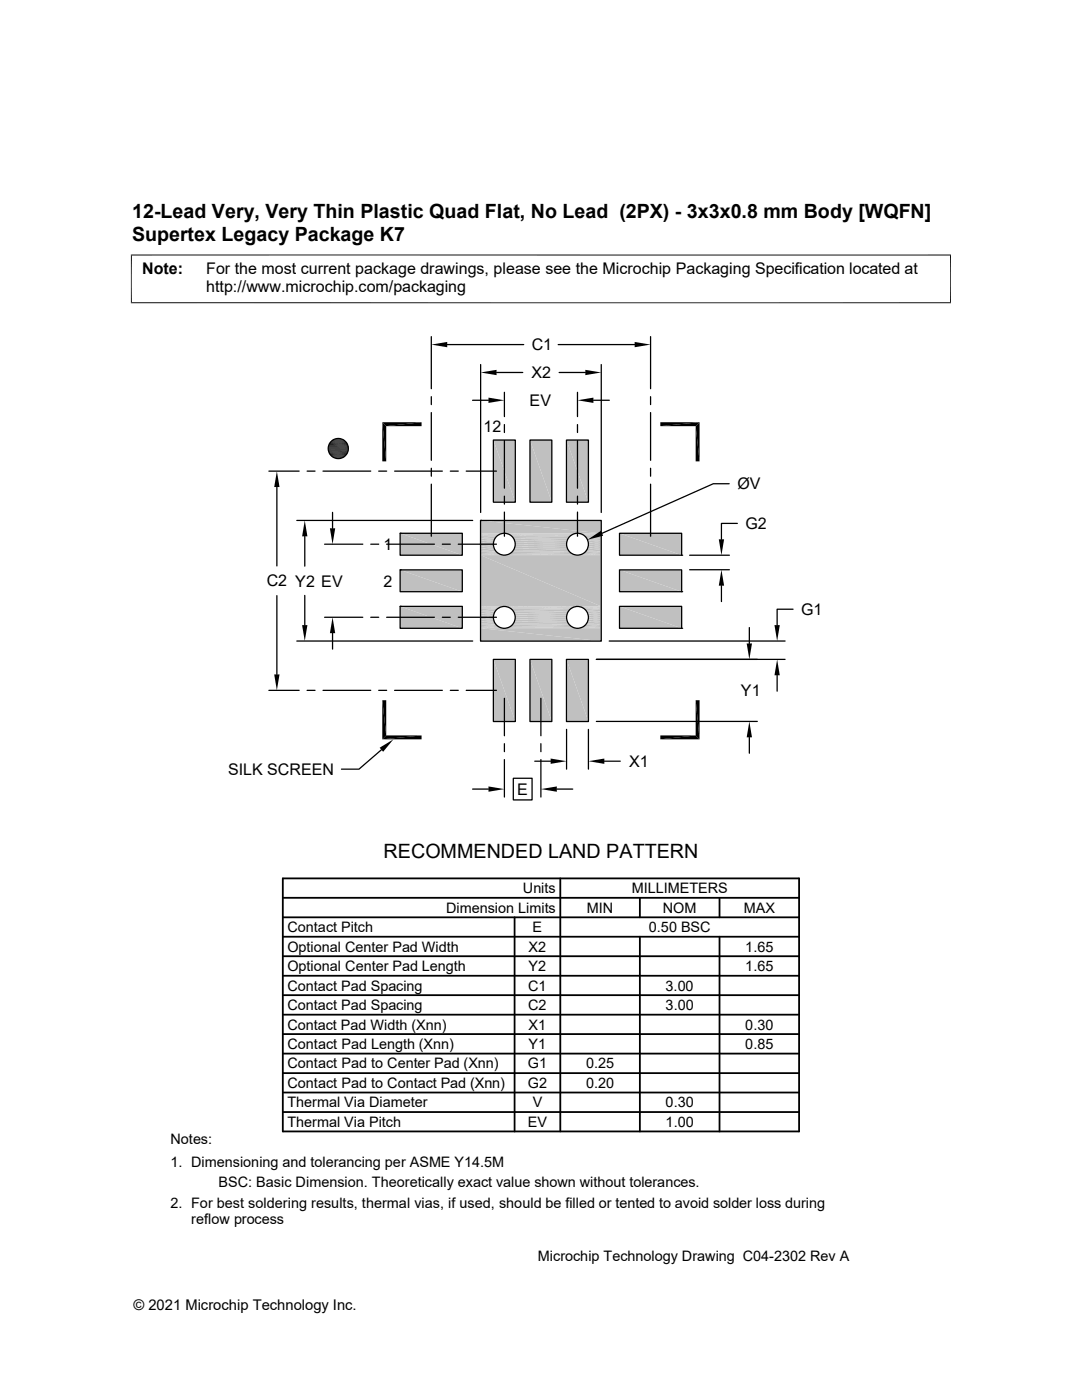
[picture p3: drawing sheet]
<svg xmlns="http://www.w3.org/2000/svg" width="216mm" height="279mm" viewBox="0 0 216 279" stroke-linecap="round" stroke-linejoin="round" font-family="sans-serif">
<g fill="#c0c0c0">
<path d="M95.9 103.9l24.1 2.5h-24.1z"/>
<path d="M95.9 103.9h24.1v2.5z"/>
</g>
<path d="M95.9 106.5h4.5M95.9 106.6h4.1M95.9 110.6h4.1M95.9 110.8h4.5M100.8 106.5h14.2M100.8 110.8h14.2M101.2 110.6h13.4M101.2 106.6h13.4M115.4 106.5h4.6M115.4 110.8h4.6M115.8 110.6h4.2M115.8 106.6h4.2" fill="none" stroke="#c0c0c0" stroke-width=".2"/>
<path d="M95.9 106.8h3.8M95.9 110.5h3.8M101.6 110.5h12.6M101.6 106.8h12.6M116.2 110.5h3.8M116.2 106.8h3.8" fill="none" stroke="#c0c0c0" stroke-width=".21"/>
<path d="M95.9 107h3.4M95.9 110.2h3.4M102 110.2h11.9M102 107h11.9M116.5 107h3.5M116.5 110.2h3.5" fill="none" stroke="#c0c0c0" stroke-width=".28"/>
<path d="M95.9 107.3h3.1M95.9 109.9h3.1M102.3 107.3h11.3M102.3 109.9h11.3M116.8 109.9h3.2M116.8 107.3h3.2" fill="none" stroke="#c0c0c0" stroke-width=".32"/>
<path d="M95.9 107.6h2.9M95.9 109.6h2.9M102.5 107.6h10.9M102.5 109.6h10.9M117.1 107.6h2.9M117.1 109.6h2.9" fill="none" stroke="#c0c0c0" stroke-width=".36"/>
<path d="M95.9 108h2.7M102.7 108h10.5M117.3 108h2.7" fill="none" stroke="#c0c0c0" stroke-width=".38"/>
<path d="M95.9 108.4h2.6M95.9 108.8h2.6M95.9 109.2h2.7M102.7 109.2h10.5M102.8 108.4h10.3M102.8 108.8h10.3M117.3 109.2h2.7M117.4 108.8h2.6M117.4 108.4h2.6" fill="none" stroke="#c0c0c0" stroke-width=".4"/>
<g fill="#c0c0c0">
<path d="M95.9 110.8l24.1 10.2h-24.1z"/>
<path d="M95.9 110.8h24.1v10.2z"/>
</g>
<path d="M95.9 121.1h4.5M95.9 121.2h4.1M95.9 125.2h4.1M95.9 125.3h4.5M100.8 121.1h14.2M100.8 125.3h14.2M101.2 125.2h13.4M101.2 121.2h13.4M115.4 121.1h4.6M115.4 125.3h4.6M115.8 125.2h4.2M115.8 121.2h4.2" fill="none" stroke="#c0c0c0" stroke-width=".2"/>
<path d="M95.9 121.3h3.8M95.9 125.1h3.8M101.6 125.1h12.6M101.6 121.3h12.6M116.2 125.1h3.8M116.2 121.3h3.8" fill="none" stroke="#c0c0c0" stroke-width=".21"/>
<path d="M95.9 121.6h3.4M95.9 124.8h3.4M102 124.8h11.9M102 121.6h11.9M116.5 121.6h3.5M116.5 124.8h3.5" fill="none" stroke="#c0c0c0" stroke-width=".28"/>
<path d="M95.9 121.9h3.1M95.9 124.5h3.1M102.3 121.9h11.3M102.3 124.5h11.3M116.8 124.5h3.2M116.8 121.9h3.2" fill="none" stroke="#c0c0c0" stroke-width=".32"/>
<path d="M95.9 122.2h2.9M95.9 124.2h2.9M102.5 122.2h10.9M102.5 124.2h10.9M117.1 122.2h2.9M117.1 124.2h2.9" fill="none" stroke="#c0c0c0" stroke-width=".36"/>
<path d="M95.9 122.6h2.7M95.9 123h2.6M95.9 123.4h2.6M102.7 122.6h10.5M102.8 123h10.3M102.8 123.4h10.3M117.3 122.6h2.7M117.4 123.4h2.6M117.4 123h2.6" fill="none" stroke="#c0c0c0" stroke-width=".4"/>
<path d="M95.9 123.8h2.7M102.7 123.8h10.5M117.3 123.8h2.7" fill="none" stroke="#c0c0c0" stroke-width=".38"/>
<g fill="#c0c0c0">
<path d="M95.9 125.4l24.1 2.6h-24.1z"/>
<path d="M95.9 125.4h24.1v2.6z"/>
<path d="M113 87.8l4.4 12.4h-4.4z"/>
<path d="M113 87.8h4.4v12.4z"/>
<path d="M105.7 87.8l4.4 12.4h-4.4z"/>
<path d="M105.7 87.8h4.4v12.4z"/>
<path d="M98.4 87.8l4.4 12.4h-4.4z"/>
<path d="M98.4 87.8h4.4v12.4z"/>
<path d="M123.6 106.4l12.4 4.4h-12.4z"/>
<path d="M123.6 106.4h12.4v4.4z"/>
<path d="M79.8 106.4l12.4 4.4h-12.4z"/>
<path d="M79.8 106.4h12.4v4.4z"/>
<path d="M123.6 113.7l12.4 4.4h-12.4z"/>
<path d="M123.6 113.7h12.4v4.4z"/>
<path d="M79.8 113.7l12.4 4.4h-12.4z"/>
<path d="M79.8 113.7h12.4v4.4z"/>
<path d="M123.6 121l12.4 4.4h-12.4z"/>
<path d="M123.6 121h12.4v4.4z"/>
<path d="M79.8 121l12.4 4.4h-12.4z"/>
<path d="M79.8 121h12.4v4.4z"/>
<path d="M113 131.6l4.4 12.4h-4.4z"/>
<path d="M113 131.6h4.4v12.4z"/>
<path d="M105.7 131.6l4.4 12.4h-4.4z"/>
<path d="M105.7 131.6h4.4v12.4z"/>
<path d="M98.4 131.6l4.4 12.4h-4.4z"/>
<path d="M98.4 131.6h4.4v12.4z"/>
</g>
<g fill="none" stroke="#000" stroke-width=".25">
<path d="M86.1 67.2v10.4M86.1 79.2v1.6M89.2 68.8h15.3M94.3 79.9h3.2M95.9 72.7v29.6M99.1 74.3h5.2M100.6 78.3v4.8M111.4 68.8h15.2M111.6 74.3h5.2M115.2 78.3v4.8M118.4 79.9h3.2M120 72.7v29.6"/>
<path d="M129.8 67.2v10.4M129.8 79.2v1.6M53.7 94h6M55.2 97.2v15.7M61.3 94h1.6M64.5 94h9.5M75.6 94h1.6M78.7 94h9.6M86.1 82.3v9.6M86.1 93.5v1.5M86.1 96.6v10.4M89.9 94h1.5"/>
<path d="M93 94h6.1M98.4 87.8h4.4v12.4h-4.4zM100.6 84.7v1.6M100.6 87.9v9.5M100.6 99v1.6M105.7 87.8h4.4v12.4h-4.4zM113 87.8h4.4v12.4h-4.4zM115.2 84.7v1.6M115.2 87.9v9.5M115.2 99v1.6M129.8 82.3v9.6M129.8 93.5v1.5"/>
<path d="M129.8 96.6v10.4M145.5 96.5h-3.2l-22.2 9.9M55.2 118.9v15.7M59.2 103.9h35.1M60.8 107v6M60.8 118.8v6M64.8 108.6h7.6M66.4 102.3v3.1M74 108.6h1.6M77.2 108.6h9.5M79.8 106.4h12.4v4.4h-12.4zM79.8 106.4h.1"/>
<path d="M79.8 113.7h12.4v4.4h-12.4zM79.8 113.7h.1M88.3 108.6h1.6M91.4 108.6h7.7M95.9 103.9h24.1v24.1h-24.1zM95.9 103.9h.1M100.6 102.2v4.8M115.2 102.2v4.8M123.6 113.7h12.4v4.4h-12.4zM123.6 106.4h12.4v4.4h-12.4zM136 118.1h.1M136 110.8h.1"/>
<path d="M137.6 113.7h7.9M137.6 110.8h7.9M144 116.9v3.2M147.1 104.5h-3.1v3.1M53.7 137.8h6M59.2 127.9h35.1M61.3 137.8h1.6M64.5 137.8h9.5M64.8 123.2h7.6M66.4 126.4v3.1M74 123.2h1.6M75.6 137.8h1.6"/>
<path d="M77.2 123.2h9.5M78.7 137.8h9.6M79.8 121h12.4v4.4h-12.4zM79.8 121h.1M88.3 123.2h1.6M89.9 137.8h1.5M91.4 123.2h7.7M93 137.8h6.1M98.4 131.6h4.4v12.4h-4.4zM100.6 139.4v7.4M105.7 131.6h4.4v12.4h-4.4zM107.9 139.4v7.4"/>
<path d="M113 131.6h4.4v12.4h-4.4zM119 131.6h37.7M121.6 127.9h35.1M123.6 121h12.4v4.4h-12.4zM136 125.4h.1M149.5 125.2v3.2M155.1 134.8v3.1M158.2 121.6h-3.1v3.2M76.1 149.6l-4.5 3.9h-3.5M94.3 157.5h3.2M100.6 148.4v1.6M100.6 151.6v7.5"/>
<path d="M102.4 155.3h3.8v4.3h-3.8zM106.7 151.9h3.2M107.9 148.4v1.6M107.9 151.6v7.5M111.1 157.5h3.2M113.1 145.6v7.9M117.4 145.6v7.9M119 144h32.1M120.6 151.9h3.2M149.5 147.2v3.1"/>
<circle cx="67.5" cy="89.5" r="2.01"/>
<circle cx="100.6" cy="108.6" r="2.17"/>
<circle cx="115.2" cy="108.6" r="2.17"/>
<circle cx="100.6" cy="123.2" r="2.17"/>
<circle cx="115.2" cy="123.2" r="2.17"/>
</g>
<g fill="none" stroke="#000" stroke-width=".36">
<path d="M56.4 179.2h103M56.4 175.3h103v50.5h-103zM111.8 175.3v50.5M127.7 179.2v3.9M143.6 179.2v3.9M56.4 183.1h103M56.4 190.8h103M56.4 186.9h103M56.4 194.7h103M56.4 198.6h103M102.7 183.1v42.7M127.7 186.9v38.9"/>
<path d="M143.6 186.9v38.9M56.4 202.5h103M56.4 206.4h103M56.4 218h103M56.4 210.3h103M56.4 214.2h103M56.4 221.9h103"/>
</g>
<g fill="#000">
<path d="M86.1 68.8l3.1-.6v1.1zM97.5 79.4l3.1 .5-3.1 .5zM95.9 74.3l3.2-.5v1.1zM116.8 73.8l3.2 .5-3.2 .6zM115.2 79.9l3.2-.5v1zM126.6 68.2l3.2 .6-3.2 .5zM55.2 94l.6 3.2h-1.1zM66.5 91.3l1.8 .1zM66.7 87.7l1.8 .1zM66.7 91.4h1.4zM66.7 91.4h1.6zM66.7 87.7h1.6z"/>
<path d="M66.8 87.6l1.5 .1zM66.8 91.4l1.2 .1zM66.8 91.4h1.3zM66.8 87.6h1.3zM67.1 87.5l1 .1zM67.1 91.5h.6zM67.1 91.5h.9zM67.1 87.5h.9zM67.2 87.5h.8zM67.2 91.5h.5zM67.2 87.5h.5zM76.3 84.3l.8 7.8h-.8z"/>
<path d="M76.3 84.3h7.8l-7 .7zM76.3 84.3l.8 .7v7.1zM77.1 85l7-.7v.7zM131.8 84.3h7.8l-7.8 .7zM131.8 85l7.8-.7-.8 .7zM138.8 85l.8 7.1h-.8zM138.8 85l.8-.7v7.8zM60.8 103.9l.5 3.1h-1zM65.8 105.4h1.1l-.5 3.2zM117.2 107.7l2.7-1.8 .5 1zM144 113.7l.5 3.2h-1.1zM143.4 107.6h1.1l-.5 3.2z"/>
<path d="M54.7 134.6h1.1l-.6 3.2zM60.3 124.8h1l-.5 3.1zM66.4 123.2l.5 3.2h-1.1zM138.8 139.7l.8 7.9-.8-.8zM138.8 139.7h.8v7.9zM149 128.4h1.1l-.6 3.2zM155.1 131.6l.5 3.2h-1.1zM154.5 124.8h1.1l-.5 3.1zM75.8 149.2l2.7-1.6-2 2.4zM76.3 139.7l.8 7.1-.8 .8zM76.3 139.7h.8v7.1zM76.3 147.6l7.8-.8v.8z"/>
<path d="M76.3 147.6l.8-.8h7zM97.5 157l3.1 .5-3.1 .5zM109.9 151.4l3.2 .5-3.2 .5zM107.9 157.5l3.2-.5v1zM117.4 151.9l3.2-.5v1zM131.8 146.8h7l-7 .8zM131.8 147.6l7-.8 .8 .8zM149.5 144l.6 3.2h-1.1z"/>
</g>
<g fill="none" stroke="#000" stroke-width=".2">
<path d="M26.1 50.9h163.7M26.2 50.8v9.7M189.7 50.8v9.7M26.1 60.4h163.7M65.5 89.2h4M65.5 89.4h4M65.5 89.6h4M65.5 90h4M65.5 89h4M65.6 88.9h3.8M65.6 90.2h3.8M65.6 90.4h3.8"/>
<path d="M65.6 88.7h3.8M65.7 88.5h3.6M65.7 90.5h3.6M65.8 90.7h3.4M65.8 88.3h3.4M65.9 90.9h3.2M65.9 88.2h3.2M66 91h3M66 88.1h3M66.2 87.9h2.6M66.2 91.1h2.6M66.3 91.2h2.4"/>
<path d="M66.3 87.8h2.4M66.5 87.7h2M66.5 91.3h2"/>
</g>
<path d="M65.5 89.8h4" fill="none" stroke="#000" stroke-width=".21"/>
<g font-size="3.9">
<text x="26.4" y="43.5">12-Lead Very, Very Thin Plastic Quad Flat, No Lead (2PX) - 3x3x0.8 mm Body [WQFN]</text>
<text x="26.4" y="48.1">Supertex Legacy Package K7</text>
<text x="76.5" y="171.2">RECOMMENDED LAND PATTERN</text>
</g>
<g font-size="3.2">
<text x="28.4" y="54.7">Note:</text>
<text x="41.1" y="58.3">http://www.microchip.com/packaging</text>
<text x="41.1" y="54.7">For the most current package drawings, please see the Microchip Packaging Specification located at</text>
<text x="106.1" y="69.9">C1</text>
<text x="106.1" y="75.5">X2</text>
<text x="105.7" y="81">EV</text>
<text x="96.5" y="86.2">12</text>
<text x="147.2" y="97.6">ØV</text>
<text x="148.7" y="105.6">G2</text>
<text x="76.5" y="109.7">1</text>
<text x="53.2" y="117">C2 Y2 EV</text>
<text x="76.5" y="117.1">2</text>
<text x="159.9" y="122.7">G1</text>
<text x="147.8" y="138.9">Y1</text>
<text x="45.5" y="154.6">SILK SCREEN</text>
<text x="125.5" y="153.1">X1</text>
<text x="103.2" y="158.6">E</text>
</g>
<g font-size="2.9">
<text x="104.3" y="178.3">Units</text>
<text x="126" y="178.3">MILLIMETERS</text>
<text x="89" y="182.2">Dimension Limits</text>
<text x="117.1" y="182.2">MIN</text>
<text x="132.3" y="182.2">NOM</text>
<text x="148.4" y="182.2">MAX</text>
<text x="57.3" y="189.9">Optional Center Pad Width</text>
<text x="57.3" y="186">Contact Pitch</text>
<text x="105.5" y="189.9">X2</text>
<text x="106.3" y="186">E</text>
<text x="129.5" y="186">0.50 BSC</text>
<text x="148.7" y="189.9">1.65</text>
<text x="57.3" y="193.8">Optional Center Pad Length</text>
<text x="57.3" y="197.7">Contact Pad Spacing</text>
<text x="105.4" y="197.7">C1</text>
<text x="105.5" y="193.8">Y2</text>
<text x="132.8" y="197.7">3.00</text>
<text x="148.7" y="193.8">1.65</text>
<text x="57.3" y="201.6">Contact Pad Spacing</text>
<text x="105.4" y="201.6">C2</text>
<text x="132.8" y="201.6">3.00</text>
<text x="57.3" y="209.4">Contact Pad Length (Xnn)</text>
<text x="57.3" y="205.5">Contact Pad Width (Xnn)</text>
<text x="105.5" y="209.4">Y1</text>
<text x="105.5" y="205.5">X1</text>
<text x="148.7" y="209.4">0.85</text>
<text x="148.7" y="205.5">0.30</text>
<text x="57.3" y="213.2">Contact Pad to Center Pad (Xnn)</text>
<text x="105.3" y="213.2">G1</text>
<text x="116.9" y="213.2">0.25</text>
<text x="57.3" y="217.1">Contact Pad to Contact Pad (Xnn)</text>
<text x="57.3" y="221">Thermal Via Diameter</text>
<text x="105.3" y="217.1">G2</text>
<text x="106.3" y="221">V</text>
<text x="116.9" y="217.1">0.20</text>
<text x="132.8" y="221">0.30</text>
<text x="57.3" y="224.9">Thermal Via Pitch</text>
<text x="105.3" y="224.9">EV</text>
<text x="132.8" y="224.9">1.00</text>
<text x="34" y="228.3">Notes:</text>
<text x="34" y="232.9">1. Dimensioning and tolerancing per ASME Y14.5M</text>
<text x="43.6" y="237">BSC: Basic Dimension. Theoretically exact value shown without tolerances.</text>
<text x="34" y="241">2. For best soldering results, thermal vias, if used, should be filled or tented to avoid solder loss during</text>
<text x="38.1" y="244.3">reflow process</text>
<text x="107.3" y="251.7">Microchip Technology Drawing C04-2302 Rev A</text>
<text x="26.6" y="261.3">© 2021 Microchip Technology Inc.</text>
</g>
</svg>
